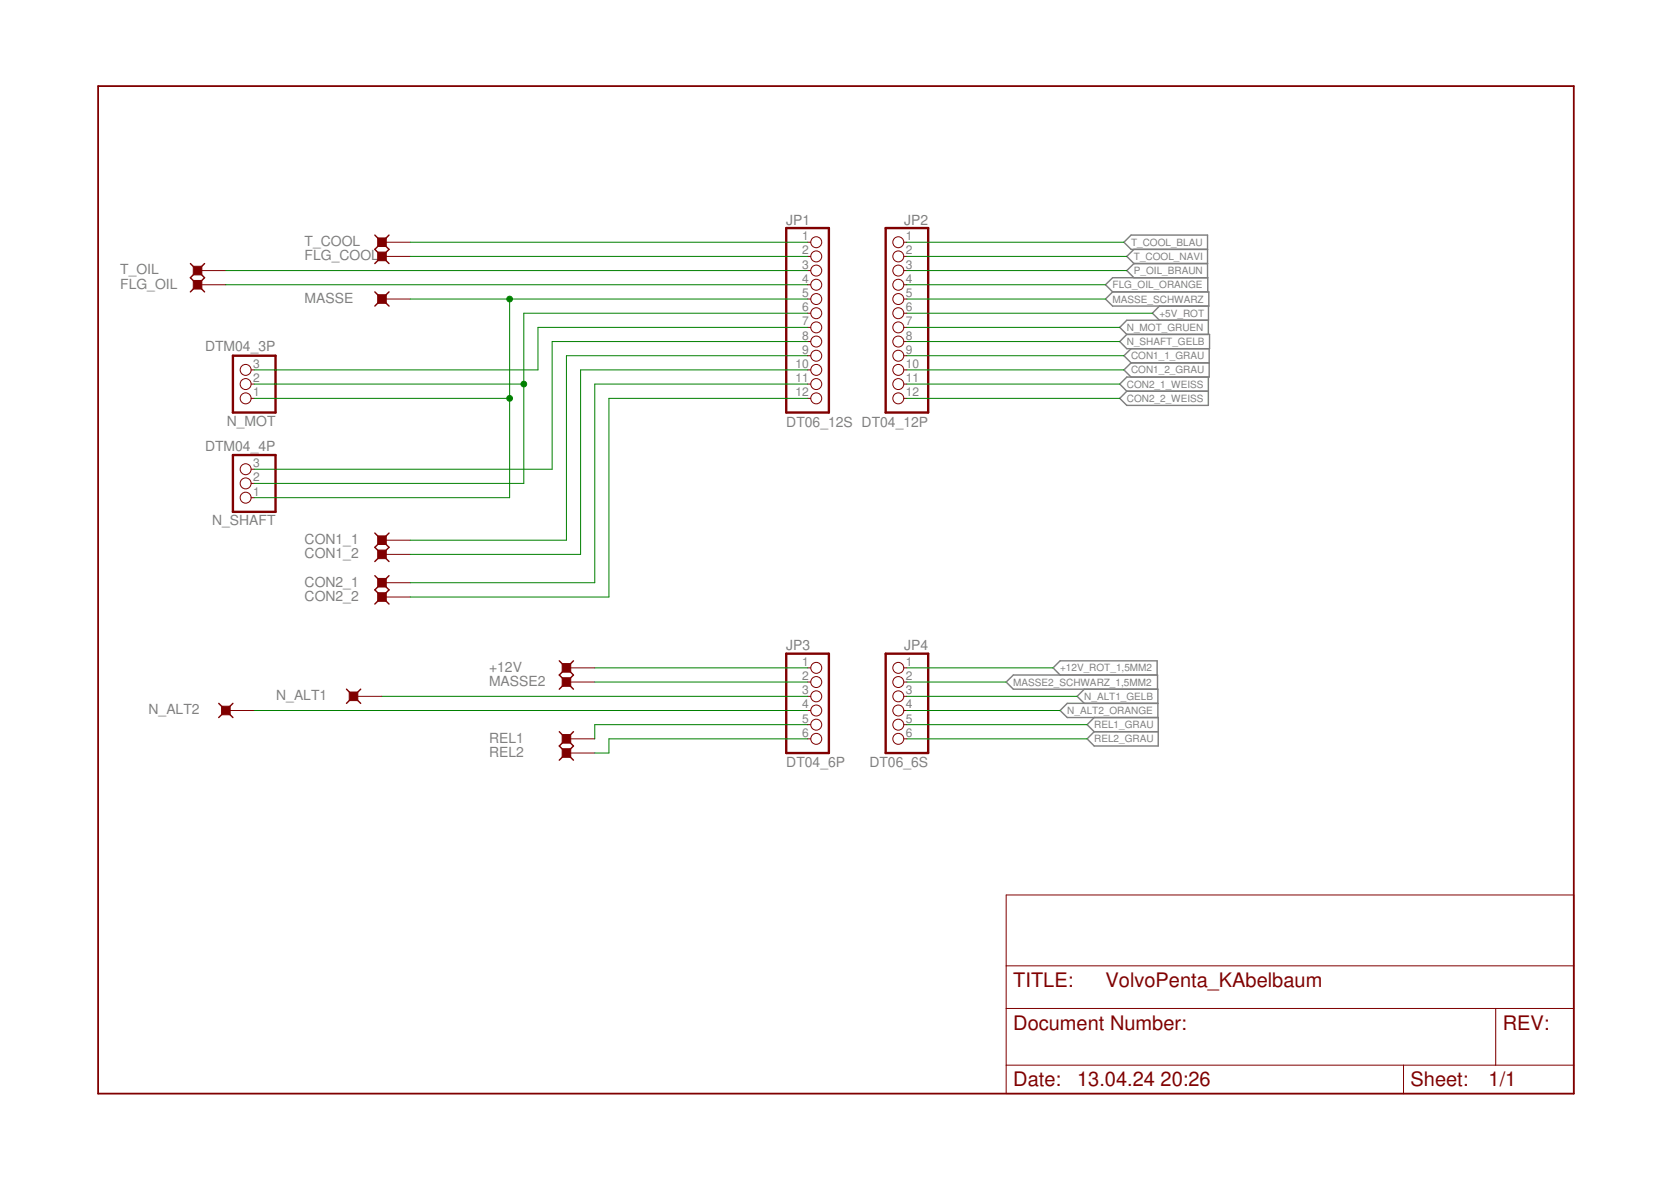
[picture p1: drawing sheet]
<svg xmlns="http://www.w3.org/2000/svg" width="297mm" height="210mm" viewBox="0 0 297 210" stroke-linecap="round" stroke-linejoin="round" font-family="sans-serif">
<g fill="none" stroke="#808080" stroke-width=".25">
<path d="M196.5 53.1l1.3-1.2h17.1v2.5h-17.1zM197.8 51.9l-1.3-1.3 1.3-1.2h16.9v2.5M200.3 59.4h14.7v2.6h-14.7l-1.2-1.3zM201.6 46.8l-1.3 1.3 1.3 1.3M201.6 46.8h13.1M201.6 44.3l-1.3 1.3 1.3 1.2M206.1 54.4l-1.2 1.3 1.2 1.2M214.7 44.3h-13.6l-1.3-1.2 1.3-1.3h13.6v7.6M214.8 56.9v2.5M214.8 54.4v2.5h-14.5l-1.2 1.3 1.2 1.2M200.3 69.5h14.5M201.1 64.5l-1.3 1.2 1.3 1.3"/>
<path d="M201.1 64.5h13.8M201.1 62l-1.3 1.2 1.3 1.3M214.8 67v5.1h-14.5l-1.2-1.3 1.2-1.3M214.9 62v5h-14.6l-1.2 1.3 1.2 1.2M188.4 120l-1.2-1.3 1.2-1.2h17.3v2.5M192.7 122.5l-1.2 1.3 1.2 1.2M194.5 127.5l-1.2 1.3 1.2 1.2M194.5 130h11.4M205.8 122.5v-2.5h-25.7l-1.2 1.2 1.2 1.3h25.7v5M205.8 125h-16.1l-1.3 1.3 1.3 1.2h16.2v5.1h-11.4l-1.2-1.3 1.2-1.3"/>
</g>
<path d="M17.4 15.3h262.4v179.1h-262.4z" fill="none" stroke="#800000" stroke-width=".32"/>
<g fill="none" stroke="#800000" stroke-width=".18">
<path d="M35.1 48.1h5.1M35.1 50.6h5.1M67.9 43.1h5M67.9 45.6h5M67.9 53.1h5M143.6 43.1h.5M143.6 45.6h.5M143.6 48.1h.5M143.6 50.6h.5M143.6 53.1h.5M143.6 55.7h.5M143.6 58.2h.5"/>
<path d="M160.7 43.1h.5M160.7 45.6h.5M160.7 48.1h.5M160.7 50.6h.5M160.7 53.1h.5M160.7 55.7h.5M160.7 58.2h.5M44.6 70.8h.6M44.6 68.3h.6M44.6 65.7h.6M143.6 70.8h.5M143.6 68.3h.5"/>
<path d="M143.6 65.7h.5M143.6 60.7h.5M143.6 63.2h.5M160.7 70.8h.5M160.7 68.3h.5M160.7 65.7h.5M160.7 60.7h.5M160.7 63.2h.5M44.6 88.5h.6M44.6 85.9h.6M44.6 83.4h.6M67.9 96h5"/>
<path d="M67.9 98.5h5M67.9 103.6h5M67.9 106.1h5M100.7 118.7h5M143.6 118.7h.5M160.7 118.7h.5M40.2 126.3h5M62.8 123.8h5.1M100.7 121.2h5M100.7 131.3h5M100.7 133.8h5M143.6 121.2h.5"/>
<path d="M143.6 123.8h.5M143.6 126.3h.5M143.6 131.3h.5M143.6 128.8h.5M160.7 121.2h.5M160.7 123.8h.5M160.7 126.3h.5M160.7 131.3h.5M160.7 128.8h.5M178.9 159.1h100.9v35.3h-100.9zM178.9 179.2h100.9M178.9 171.7h100.9"/>
<path d="M265.9 179.2v10.1M178.9 189.3h100.9M249.5 189.3v5.1"/>
<circle cx="145.1" cy="43.1" r=".97"/>
<circle cx="145.1" cy="45.6" r=".97"/>
<circle cx="145.1" cy="48.1" r=".97"/>
<circle cx="145.1" cy="50.6" r=".97"/>
<circle cx="145.1" cy="58.2" r=".97"/>
<circle cx="145.1" cy="53.1" r=".97"/>
<circle cx="145.1" cy="55.7" r=".97"/>
<circle cx="159.7" cy="43.1" r=".97"/>
<circle cx="159.7" cy="55.7" r=".97"/>
<circle cx="159.7" cy="48.1" r=".97"/>
<circle cx="159.7" cy="58.2" r=".97"/>
<circle cx="159.7" cy="45.6" r=".97"/>
<circle cx="159.7" cy="53.1" r=".97"/>
<circle cx="159.7" cy="50.6" r=".97"/>
<circle cx="43.7" cy="70.8" r=".97"/>
<circle cx="43.7" cy="68.3" r=".97"/>
<circle cx="43.7" cy="65.7" r=".97"/>
<circle cx="145.1" cy="65.7" r=".97"/>
<circle cx="145.1" cy="60.7" r=".97"/>
<circle cx="145.1" cy="68.3" r=".97"/>
<circle cx="145.1" cy="63.2" r=".97"/>
<circle cx="145.1" cy="70.8" r=".97"/>
<circle cx="159.7" cy="63.2" r=".97"/>
<circle cx="159.7" cy="65.7" r=".97"/>
<circle cx="159.7" cy="68.3" r=".97"/>
<circle cx="159.7" cy="70.8" r=".97"/>
<circle cx="159.7" cy="60.7" r=".97"/>
<circle cx="43.7" cy="88.5" r=".97"/>
<circle cx="43.7" cy="83.4" r=".97"/>
<circle cx="43.7" cy="85.9" r=".97"/>
<circle cx="145.1" cy="118.7" r=".97"/>
<circle cx="159.7" cy="118.7" r=".97"/>
<circle cx="145.1" cy="121.2" r=".97"/>
<circle cx="145.1" cy="123.8" r=".97"/>
<circle cx="145.1" cy="131.3" r=".97"/>
<circle cx="145.1" cy="126.3" r=".97"/>
<circle cx="145.1" cy="128.8" r=".97"/>
<circle cx="159.7" cy="131.3" r=".97"/>
<circle cx="159.7" cy="126.3" r=".97"/>
<circle cx="159.7" cy="121.2" r=".97"/>
<circle cx="159.7" cy="123.8" r=".97"/>
<circle cx="159.7" cy="128.8" r=".97"/>
</g>
<g fill="none" stroke="#800000" stroke-width=".25">
<path d="M33.8 46.8l2.6 2.6-2.6 2.5M36.4 46.8l-2.6 2.6 2.6 2.5M66.6 41.8l2.6 2.5-2.6 2.5M66.6 51.9l2.6 2.5M69.2 41.8l-2.6 2.5 2.6 2.5M69.2 51.9l-2.6 2.5M66.6 94.7l2.6 2.6-2.6 2.5M69.2 94.7l-2.6 2.6 2.6 2.5M66.6 102.3l2.6 2.5-2.6 2.6M69.2 102.3l-2.6 2.5 2.6 2.6M99.4 117.5l2.5 2.5-2.5 2.5M101.9 117.5l-2.5 2.5 2.5 2.5"/>
<path d="M38.9 125l2.5 2.5M41.4 125l-2.5 2.5M61.6 122.5l2.5 2.5M64.1 122.5l-2.5 2.5M99.4 130l2.5 2.6-2.5 2.5M101.9 130l-2.5 2.6 2.5 2.5"/>
</g>
<g fill="#800000" stroke="#800000" stroke-width=".18">
<path d="M67.1 42.3h1.6v1.5h-1.6z"/>
<path d="M67.1 44.8h1.6v1.5h-1.6z"/>
<path d="M34.4 47.3h1.5v1.6h-1.5z"/>
<path d="M34.4 49.8h1.5v1.6h-1.5z"/>
<path d="M67.1 52.4h1.6v1.5h-1.6z"/>
<path d="M67.1 95.2h1.6v1.6h-1.6z"/>
<path d="M67.1 97.8h1.6v1.5h-1.6z"/>
<path d="M67.1 102.8h1.6v1.5h-1.6z"/>
<path d="M67.1 105.3h1.6v1.6h-1.6z"/>
<path d="M99.9 117.9h1.6v1.6h-1.6z"/>
<path d="M99.9 120.5h1.6v1.5h-1.6z"/>
<path d="M62.1 123h1.5v1.5h-1.5z"/>
<path d="M39.4 125.5h1.5v1.5h-1.5z"/>
<path d="M99.9 130.6h1.6v1.5h-1.6z"/>
<path d="M99.9 133.1h1.6v1.5h-1.6z"/>
</g>
<path d="M139.8 40.5h7.5v32.8h-7.5zM157.4 40.5h7.6v32.8h-7.6zM41.4 63.2h7.6v10.1h-7.6zM41.4 80.9h7.6v10.1h-7.6zM139.8 116.2h7.5v17.6h-7.5zM157.4 116.2h7.6v17.6h-7.6z" fill="none" stroke="#800000" stroke-width=".42"/>
<g fill="none" stroke="#008000" stroke-width=".18">
<path d="M40.2 48.1h103.4M40.2 50.6h103.4M72.9 43.1h70.7M72.9 45.6h70.7M72.9 53.1h70.7M90.6 53.1v35.4h-45.4M143.6 55.7h-50.5v30.2h-47.9M143.6 58.2h-48v7.5h-50.4M161.2 43.1h38.6M161.2 45.6h39.1M161.2 48.1h39.1M161.2 50.6h35.3"/>
<path d="M161.2 53.1h35.3M161.2 55.7h43.7M161.2 58.2h37.9M45.2 70.8h45.4M45.2 68.3h47.9M143.6 70.8h-35.4v35.3h-35.3M143.6 68.3h-37.9v35.3h-32.8M143.6 65.7h-40.4v32.8h-30.3M143.6 60.7h-45.5v22.7h-52.9M143.6 63.2h-42.9v32.8h-27.8M161.2 70.8h37.9M161.2 68.3h37.9"/>
<path d="M161.2 65.7h38.6M161.2 60.7h37.9M161.2 63.2h38.6M105.7 118.7h37.9M161.2 118.7h26M45.2 126.3h98.4M67.9 123.8h75.7M105.7 121.2h37.9M143.6 128.8h-37.9v2.5M143.6 131.3h-35.4v2.5h-2.5M161.2 121.2h17.7M161.2 123.8h30.3"/>
<path d="M161.2 126.3h27.2M161.2 128.8h32.1M161.2 131.3h32.1"/>
</g>
<g fill="#008000" stroke="#008000" stroke-width=".18">
<circle cx="90.6" cy="70.8" r=".51"/>
<circle cx="90.6" cy="53.1" r=".51"/>
<circle cx="93.1" cy="68.3" r=".51"/>
</g>
<g font-size="3.6" fill="#800000">
<text x="180.1" y="175.5">TITLE:</text>
<text x="196.5" y="175.5">VolvoPenta_KAbelbaum</text>
<text x="180.1" y="183">Document Number:</text>
<text x="267.1" y="183">REV:</text>
<text x="180.1" y="193.1">Date:</text>
<text x="191.5" y="193.1">13.04.24</text>
<text x="206.3" y="193.1">20:26</text>
<text x="250.7" y="193.1">Sheet:</text>
<text x="264.6" y="193.1">1/1</text>
</g>
<g font-size="2.5" fill="#808080">
<text x="139.8" y="39.9">JP1</text>
<text x="160.7" y="39.9">JP2</text>
<text x="54.1" y="43.7">T_COOL</text>
<text x="54.1" y="46.3">FLG_COOL</text>
<text x="21.4" y="48.8">T_OIL</text>
<text x="21.4" y="51.3">FLG_OIL</text>
<text x="54.1" y="53.8">MASSE</text>
<text x="36.4" y="62.5">DTM04_3P</text>
<text x="40.3" y="75.7">N_MOT</text>
<text x="139.8" y="75.8">DT06_12S DT04_12P</text>
<text x="36.4" y="80.1">DTM04_4P</text>
<text x="37.7" y="93.4">N_SHAFT</text>
<text x="54.1" y="96.7">CON1_1</text>
<text x="54.1" y="99.2">CON1_2</text>
<text x="54.1" y="104.3">CON2_1</text>
<text x="54.1" y="106.8">CON2_2</text>
<text x="86.9" y="119.4">+12V</text>
<text x="139.8" y="115.6">JP3</text>
<text x="160.7" y="115.6">JP4</text>
<text x="49.1" y="124.4">N_ALT1</text>
<text x="86.9" y="121.9">MASSE2</text>
<text x="26.4" y="127">N_ALT2</text>
<text x="86.9" y="132">REL1</text>
<text x="86.9" y="134.5">REL2</text>
<text x="139.8" y="136.4">DT04_6P</text>
<text x="154.5" y="136.4">DT06_6S</text>
</g>
<g font-size="2.1" fill="#808080">
<text x="142.6" y="42.7">1</text>
<text x="142.6" y="45.2">2</text>
<text x="142.6" y="47.7">3</text>
<text x="161" y="42.7">1</text>
<text x="161" y="45.2">2</text>
<text x="161" y="47.7">3</text>
<text x="142.6" y="50.3">4</text>
<text x="142.6" y="52.8">5</text>
<text x="161" y="50.3">4</text>
<text x="161" y="52.8">5</text>
<text x="142.6" y="55.3">6</text>
<text x="142.6" y="57.8">7</text>
<text x="161" y="55.3">6</text>
<text x="161" y="57.8">7</text>
<text x="45" y="65.4">3</text>
<text x="141.4" y="65.4">10</text>
<text x="142.6" y="60.4">8</text>
<text x="142.6" y="62.9">9</text>
<text x="161" y="60.4">8</text>
<text x="161" y="62.9">9</text>
<text x="161" y="65.4">10</text>
<text x="45" y="70.4">1</text>
<text x="45" y="67.9">2</text>
<text x="141.4" y="67.9">11</text>
<text x="141.4" y="70.4">12</text>
<text x="161" y="67.9">11</text>
<text x="161" y="70.4">12</text>
<text x="45" y="83">3</text>
<text x="45" y="88.1">1</text>
<text x="45" y="85.6">2</text>
<text x="142.6" y="118.4">1</text>
<text x="161" y="118.4">1</text>
<text x="142.6" y="120.9">2</text>
<text x="142.6" y="123.4">3</text>
<text x="142.6" y="125.9">4</text>
<text x="161" y="120.9">2</text>
<text x="161" y="123.4">3</text>
<text x="161" y="125.9">4</text>
<text x="142.6" y="128.4">5</text>
<text x="142.6" y="131">6</text>
<text x="161" y="128.4">5</text>
<text x="161" y="131">6</text>
</g>
<g font-size="1.8" fill="#808080">
<text x="201.1" y="43.7">T_COOL_BLAU</text>
<text x="201.6" y="46.2">T_COOL_NAVI</text>
<text x="197.8" y="53.8">MASSE_SCHWARZ</text>
<text x="197.8" y="51.2">FLG_OIL_ORANGE</text>
<text x="201.6" y="48.7">P_OIL_BRAUN</text>
<text x="200.3" y="58.8">N_MOT_GRUEN</text>
<text x="206.1" y="56.3">+5V_ROT</text>
<text x="200.3" y="61.3">N_SHAFT_GELB</text>
<text x="201.1" y="63.9">CON1_1_GRAU</text>
<text x="200.3" y="71.4">CON2_2_WEISS</text>
<text x="200.3" y="68.9">CON2_1_WEISS</text>
<text x="201.1" y="66.4">CON1_2_GRAU</text>
<text x="188.5" y="119.3">+12V_ROT_1,5MM2</text>
<text x="180.1" y="121.9">MASSE2_SCHWARZ_1,5MM2</text>
<text x="192.7" y="124.4">N_ALT1_GELB</text>
<text x="189.7" y="126.9">N_ALT2_ORANGE</text>
<text x="194.5" y="129.4">REL1_GRAU</text>
<text x="194.5" y="131.9">REL2_GRAU</text>
</g>
</svg>
